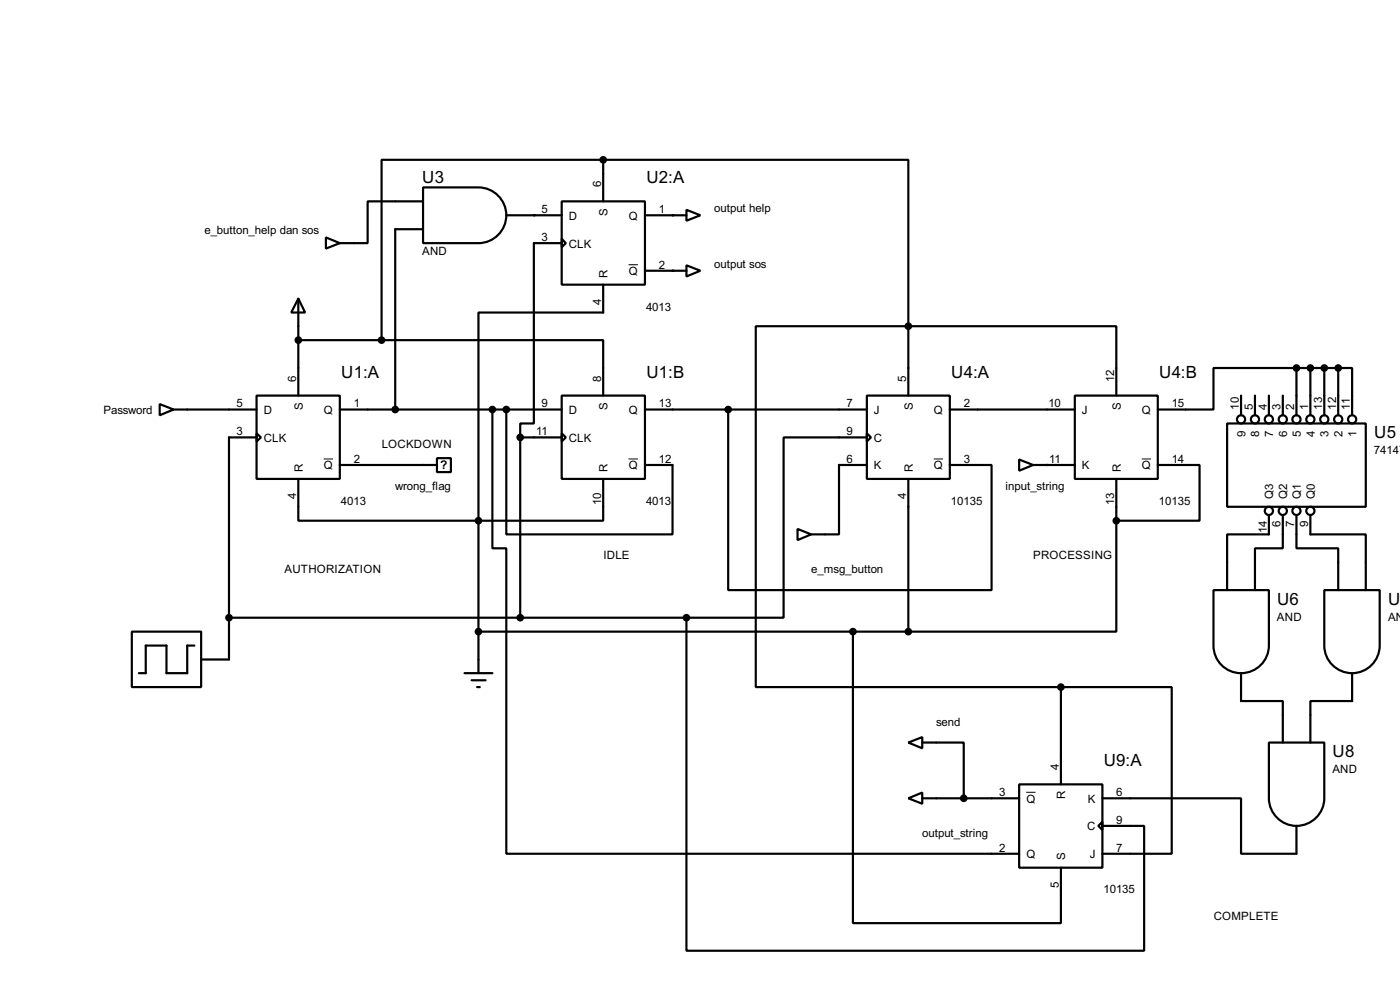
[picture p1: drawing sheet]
<svg xmlns="http://www.w3.org/2000/svg" width="256mm" height="180mm" viewBox="0 0 256 180" stroke-linecap="round" stroke-linejoin="round" font-family="sans-serif">
<g fill="none" stroke="#000" stroke-width=".4">
<path d="M77.5 34.3h10.2a5.1 5.1 0 0 1 5.1 5.1 5.1 5.1 0 0 1-5.1 5.1h-10.2zM77.5 36.9h-10.1v7.6h-5.1M92.8 39.4h10.1M102.9 36.9h15.3v15.2h-15.3zM110.5 29.3h-40.6v33M110.5 29.3h55.9v30.4M110.5 29.3v7.6M118.2 39.4h7.6M125.8 38.4l2.5 1-2.5 1zM54.7 54.7l1.2 2.5h-2.5zM54.7 54.7v17.7M59.7 43.5l2.6 1-2.6 1z"/>
<path d="M77.5 42h-5.1v33M102.9 43.7l.8 .8-.8 .8zM102.9 44.5h-5.1v33h-2.5v2.6M110.5 52.1v5.1h-22.8v38.1M118.2 49.6h7.6M125.8 48.6l2.5 1-2.5 1zM166.4 59.7h38.1v12.7M166.4 59.7h-27.9v66.1h55.9M166.4 59.7v12.7M29.3 74l2.5 1-2.5 1zM31.8 75h15.2M47 72.4h15.3v15.3h-15.3z"/>
<path d="M47 79.3l.8 .8-.8 .7zM54.7 62.3h15.2M62.3 75h40.6M69.9 62.3h40.6v10.1M90.2 75v25.4h2.6v55.9h93.9M92.8 75v22.8h30.4v-12.7h-5M102.9 72.4h15.3v15.3h-15.3zM102.9 79.3l.8 .8-.8 .7zM118.2 75h40.6M133.4 75v33h48.3v-22.9h-7.7M158.8 72.4h15.2v15.3h-15.2zM158.8 79.3l.8 .8-.8 .7z"/>
<path d="M174 75h22.9M196.9 72.4h15.2v15.3h-15.2zM224.8 77.5h25.4v15.3h-25.4zM227.4 72.4v3.6M229.9 72.4v3.6M232.5 72.4v3.6M235 72.4v3.6M237.5 67.4h-15.2v7.6h-10.2M237.5 67.4h7.7M237.5 67.4v8.6M240.1 67.4v8.6M242.6 67.4v8.6"/>
<path d="M245.2 67.4h2.5v8.6M245.2 67.4v8.6M47 80.1h-5v40.6h-5.1M54.7 87.7v7.6h33M62.3 85.1h17.8M80.1 83.9h2.5v2.5h-2.5zM87.7 95.3v27.9M95.3 80.1h7.6M95.3 80.1v33M110.5 87.7v7.6h-22.8M146.1 96.8l2.5 1-2.5 1.1zM158.8 85.1h-5.1v12.7h-5.1"/>
<path d="M158.8 80.1h-15.2v33h-17.8M166.4 87.7v27.9M186.7 84.1l2.6 1-2.6 1.1zM189.3 85.1h7.6M204.5 95.3v20.3h-38.1M204.5 87.7v7.6M212.1 85.1h7.7v10.2h-15.3M232.5 94.3v3.5h-7.7v10.2M235 94.3v6.1h-5.1v7.6M237.5 94.3v6.1h7.7v7.6M240.1 94.3v3.5h10.1v10.2M24.2 115.6h12.7v10.2h-12.7z"/>
<path d="M35.6 118.2h-1.3v5h-3.8v-5h-3.8v5h-1.2M42 113.1h83.8M87.7 115.6h78.7M125.8 113.1v60.9h83.8v-22.8h-7.6M156.3 115.6v53.4h38.1v-10.2M222.3 108h10.2v10.2a5.1 5.1 0 0 1-5.1 5 5.1 5.1 0 0 1-5.1-5zM242.6 108h10.2v10.2a5.1 5.1 0 0 1-5.1 5 5.1 5.1 0 0 1-5.1-5zM85.1 123.2h5.1M86.4 124.5h2.6M87.4 125.8h.5M166.4 135.9l2.6-1v2.1zM169 135.9h7.6v10.2"/>
<path d="M194.4 125.8h20.3v30.5h-12.7M194.4 125.8v17.8M227.4 123.2v5.1h7.6v7.6M232.5 135.9h10.1v10.2a5.1 5.1 0 0 1-5.1 5.1 5.1 5.1 0 0 1-5-5.1zM247.7 123.2v5.1h-7.6v7.6M166.4 146.1l2.6-1v2zM169 146.1h17.7M186.7 143.6h15.3v15.2h-15.3zM201.2 151.2l.8-.8v1.5zM202 146.1h25.4v10.2h10.1v-5.1"/>
<circle cx="227.3" cy="76.8" r=".75"/>
<circle cx="229.9" cy="76.8" r=".75"/>
<circle cx="232.4" cy="76.8" r=".75"/>
<circle cx="235" cy="76.8" r=".75"/>
<circle cx="237.5" cy="76.8" r=".75"/>
<circle cx="240" cy="76.8" r=".75"/>
<circle cx="242.6" cy="76.8" r=".75"/>
<circle cx="245.1" cy="76.8" r=".75"/>
<circle cx="247.7" cy="76.8" r=".75"/>
<circle cx="232.4" cy="93.5" r=".75"/>
<circle cx="235" cy="93.5" r=".75"/>
<circle cx="237.5" cy="93.5" r=".75"/>
<circle cx="240" cy="93.5" r=".75"/>
</g>
<g fill="#000">
<circle cx="97.8" cy="39.4" r=".2"/>
<circle cx="123.2" cy="39.4" r=".2"/>
<circle cx="123.2" cy="49.6" r=".2"/>
<circle cx="191.8" cy="85.1" r=".2"/>
</g>
<path d="M115.2 48.5h1.7M59.3 84h1.7M115.2 84h1.7M171.1 84h1.7M209.2 84h1.7M188 145h1.7" fill="none" stroke="#000" stroke-width=".18"/>
<g fill="#000" stroke="#000" stroke-width=".4">
<circle cx="110.5" cy="29.3" r=".5"/>
<circle cx="166.4" cy="59.7" r=".5"/>
<circle cx="54.6" cy="62.3" r=".5"/>
<circle cx="69.9" cy="62.3" r=".5"/>
<circle cx="72.4" cy="75" r=".5"/>
<circle cx="90.2" cy="75" r=".5"/>
<circle cx="92.7" cy="75" r=".5"/>
<circle cx="133.4" cy="75" r=".5"/>
<circle cx="237.5" cy="67.4" r=".5"/>
<circle cx="240" cy="67.4" r=".5"/>
<circle cx="242.6" cy="67.4" r=".5"/>
<circle cx="245.1" cy="67.4" r=".5"/>
<circle cx="87.6" cy="95.3" r=".5"/>
<circle cx="95.3" cy="80.1" r=".5"/>
<circle cx="204.5" cy="95.3" r=".5"/>
<circle cx="41.9" cy="113.1" r=".5"/>
<circle cx="87.6" cy="115.6" r=".5"/>
<circle cx="95.3" cy="113.1" r=".5"/>
<circle cx="125.7" cy="113.1" r=".5"/>
<circle cx="156.2" cy="115.6" r=".5"/>
<circle cx="166.4" cy="115.6" r=".5"/>
<circle cx="194.3" cy="125.8" r=".5"/>
<circle cx="176.5" cy="146.1" r=".5"/>
</g>
<g font-size="3.5">
<text x="77.4" y="33.5">U3</text>
<text x="118.4" y="33.5">U2:A</text>
<text x="62.5" y="69.1">U1:A</text>
<text x="118.4" y="69.1">U1:B</text>
<text x="174.3" y="69.1">U4:A</text>
<text x="212.4" y="69.1">U4:B</text>
<text x="251.8" y="80.2">U5</text>
<text x="234" y="110.7">U6</text>
<text x="254.3" y="110.7">U</text>
<text x="202.2" y="140.2">U9:A</text>
<text x="244.1" y="138.6">U8</text>
</g>
<text font-size="2.5" x="80.7" y="85.9">?</text>
<g font-size="2.4">
<text x="110.1" y="34.3" transform="rotate(-90 110.1 34.3)">6</text>
<text x="99.2" y="39">5</text>
<text x="104.2" y="40.2">D</text>
<text x="111.3" y="39.6" transform="rotate(-90 111.3 39.6)">S</text>
<text x="115.2" y="40.2">Q</text>
<text x="120.7" y="39">1</text>
<text x="130.9" y="38.8">output help</text>
<text x="37.5" y="42.7">e_button_help dan sos</text>
<text x="77.3" y="46.7">AND</text>
<text x="99.2" y="44.1">3</text>
<text x="104.2" y="45.3">CLK</text>
<text x="111.3" y="50.8" transform="rotate(-90 111.3 50.8)">R</text>
<text x="115.2" y="50.4">Q</text>
<text x="120.7" y="49.2">2</text>
<text x="130.9" y="49">output sos</text>
<text x="110.1" y="55.8" transform="rotate(-90 110.1 55.8)">4</text>
<text x="118.4" y="56.8">4013</text>
<text x="54.3" y="69.9" transform="rotate(-90 54.3 69.9)">6</text>
<text x="110.1" y="69.9" transform="rotate(-90 110.1 69.9)">8</text>
<text x="166" y="69.9" transform="rotate(-90 166 69.9)">5</text>
<text x="204.1" y="69.9" transform="rotate(-90 204.1 69.9)">12</text>
<text x="18.9" y="75.8">Password</text>
<text x="43.4" y="74.6">5</text>
<text x="48.3" y="75.8">D</text>
<text x="55.5" y="75.1" transform="rotate(-90 55.5 75.1)">S</text>
<text x="59.3" y="75.8">Q</text>
<text x="64.8" y="74.6">1</text>
<text x="99.2" y="74.6">9</text>
<text x="104.2" y="75.8">D</text>
<text x="111.3" y="75.1" transform="rotate(-90 111.3 75.1)">S</text>
<text x="115.2" y="75.8">Q</text>
<text x="120.7" y="74.6">13</text>
<text x="155.1" y="74.6">7</text>
<text x="160.1" y="75.8">J</text>
<text x="167.2" y="75.1" transform="rotate(-90 167.2 75.1)">S</text>
<text x="171.1" y="75.8">Q</text>
<text x="176.6" y="74.6">2</text>
<text x="192.1" y="74.6">10</text>
<text x="198.2" y="75.8">J</text>
<text x="205.3" y="75.1" transform="rotate(-90 205.3 75.1)">S</text>
<text x="209.2" y="75.8">Q</text>
<text x="214.7" y="74.6">15</text>
<text x="227" y="74.9" transform="rotate(-90 227 74.9)">10</text>
<text x="229.5" y="75" transform="rotate(-90 229.5 75)">5</text>
<text x="232.1" y="75" transform="rotate(-90 232.1 75)">4</text>
<text x="234.6" y="74.9" transform="rotate(-90 234.6 74.9)">3</text>
<text x="237.1" y="74.9" transform="rotate(-90 237.1 74.9)">2</text>
<text x="239.7" y="74.9" transform="rotate(-90 239.7 74.9)">1</text>
<text x="242.2" y="75" transform="rotate(-90 242.2 75)">13</text>
<text x="244.8" y="75" transform="rotate(-90 244.8 75)">12</text>
<text x="247.3" y="74.9" transform="rotate(-90 247.3 74.9)">11</text>
<text x="43.4" y="79.7">3</text>
<text x="48.3" y="80.8">CLK</text>
<text x="69.9" y="82.1">LOCKDOWN</text>
<text x="98.2" y="79.7">11</text>
<text x="104.2" y="80.8">CLK</text>
<text x="155.1" y="79.7">9</text>
<text x="160.1" y="80.8">C</text>
<text x="228.2" y="79.9" transform="rotate(-90 228.2 79.9)">9</text>
<text x="230.7" y="79.9" transform="rotate(-90 230.7 79.9)">8</text>
<text x="233.3" y="79.9" transform="rotate(-90 233.3 79.9)">7</text>
<text x="235.8" y="79.9" transform="rotate(-90 235.8 79.9)">6</text>
<text x="238.3" y="79.9" transform="rotate(-90 238.3 79.9)">5</text>
<text x="240.9" y="79.9" transform="rotate(-90 240.9 79.9)">4</text>
<text x="243.4" y="79.9" transform="rotate(-90 243.4 79.9)">3</text>
<text x="246" y="79.9" transform="rotate(-90 246 79.9)">2</text>
<text x="248.5" y="79.9" transform="rotate(-90 248.5 79.9)">1</text>
<text x="251.7" y="83.1">74147</text>
<text x="55.5" y="86.4" transform="rotate(-90 55.5 86.4)">R</text>
<text x="59.3" y="85.9">Q</text>
<text x="64.8" y="84.7">2</text>
<text x="72.4" y="89.6">wrong_flag</text>
<text x="111.3" y="86.4" transform="rotate(-90 111.3 86.4)">R</text>
<text x="115.2" y="85.9">Q</text>
<text x="120.7" y="84.7">12</text>
<text x="155.1" y="84.7">6</text>
<text x="160.1" y="85.9">K</text>
<text x="167.2" y="86.4" transform="rotate(-90 167.2 86.4)">R</text>
<text x="171.1" y="85.9">Q</text>
<text x="176.6" y="84.7">3</text>
<text x="184.2" y="89.6">input_string</text>
<text x="192.2" y="84.7">11</text>
<text x="198.2" y="85.9">K</text>
<text x="205.3" y="86.4" transform="rotate(-90 205.3 86.4)">R</text>
<text x="209.2" y="85.9">Q</text>
<text x="214.7" y="84.7">14</text>
<text x="54.2" y="91.4" transform="rotate(-90 54.2 91.4)">4</text>
<text x="62.5" y="92.4">4013</text>
<text x="110.1" y="92.5" transform="rotate(-90 110.1 92.5)">10</text>
<text x="118.4" y="92.4">4013</text>
<text x="166" y="91.4" transform="rotate(-90 166 91.4)">4</text>
<text x="174.2" y="92.4">10135</text>
<text x="204.1" y="92.5" transform="rotate(-90 204.1 92.5)">13</text>
<text x="212.3" y="92.4">10135</text>
<text x="233.3" y="91.4" transform="rotate(-90 233.3 91.4)">Q3</text>
<text x="235.8" y="91.4" transform="rotate(-90 235.8 91.4)">Q2</text>
<text x="238.3" y="91.4" transform="rotate(-90 238.3 91.4)">Q1</text>
<text x="240.9" y="91.4" transform="rotate(-90 240.9 91.4)">Q0</text>
<text x="232.1" y="97.6" transform="rotate(-90 232.1 97.6)">14</text>
<text x="234.6" y="96.4" transform="rotate(-90 234.6 96.4)">6</text>
<text x="237.1" y="96.4" transform="rotate(-90 237.1 96.4)">7</text>
<text x="239.7" y="96.4" transform="rotate(-90 239.7 96.4)">9</text>
<text x="52.1" y="104.9">AUTHORIZATION</text>
<text x="110.5" y="102.4">IDLE</text>
<text x="148.6" y="104.9">e_msg_button</text>
<text x="189.3" y="102.4">PROCESSING</text>
<text x="233.9" y="113.6">AND</text>
<text x="254.3" y="113.6">AND</text>
<text x="171.5" y="132.9">send</text>
<text x="194" y="141" transform="rotate(-90 194 141)">4</text>
<text x="244.1" y="141.6">AND</text>
<text x="183.1" y="145.7">3</text>
<text x="188" y="146.9">Q</text>
<text x="195.2" y="146.3" transform="rotate(-90 195.2 146.3)">R</text>
<text x="199.3" y="146.9">K</text>
<text x="204.5" y="145.7">6</text>
<text x="169" y="153.2">output_string</text>
<text x="183.1" y="155.9">2</text>
<text x="199.2" y="152">C</text>
<text x="204.5" y="155.9">7</text>
<text x="204.5" y="150.8">9</text>
<text x="188" y="157.1">Q</text>
<text x="195.2" y="157.5" transform="rotate(-90 195.2 157.5)">S</text>
<text x="199.6" y="157.1">J</text>
<text x="194" y="162.5" transform="rotate(-90 194 162.5)">5</text>
<text x="202.1" y="163.5">10135</text>
<text x="222.3" y="168.4">COMPLETE</text>
</g>
</svg>
